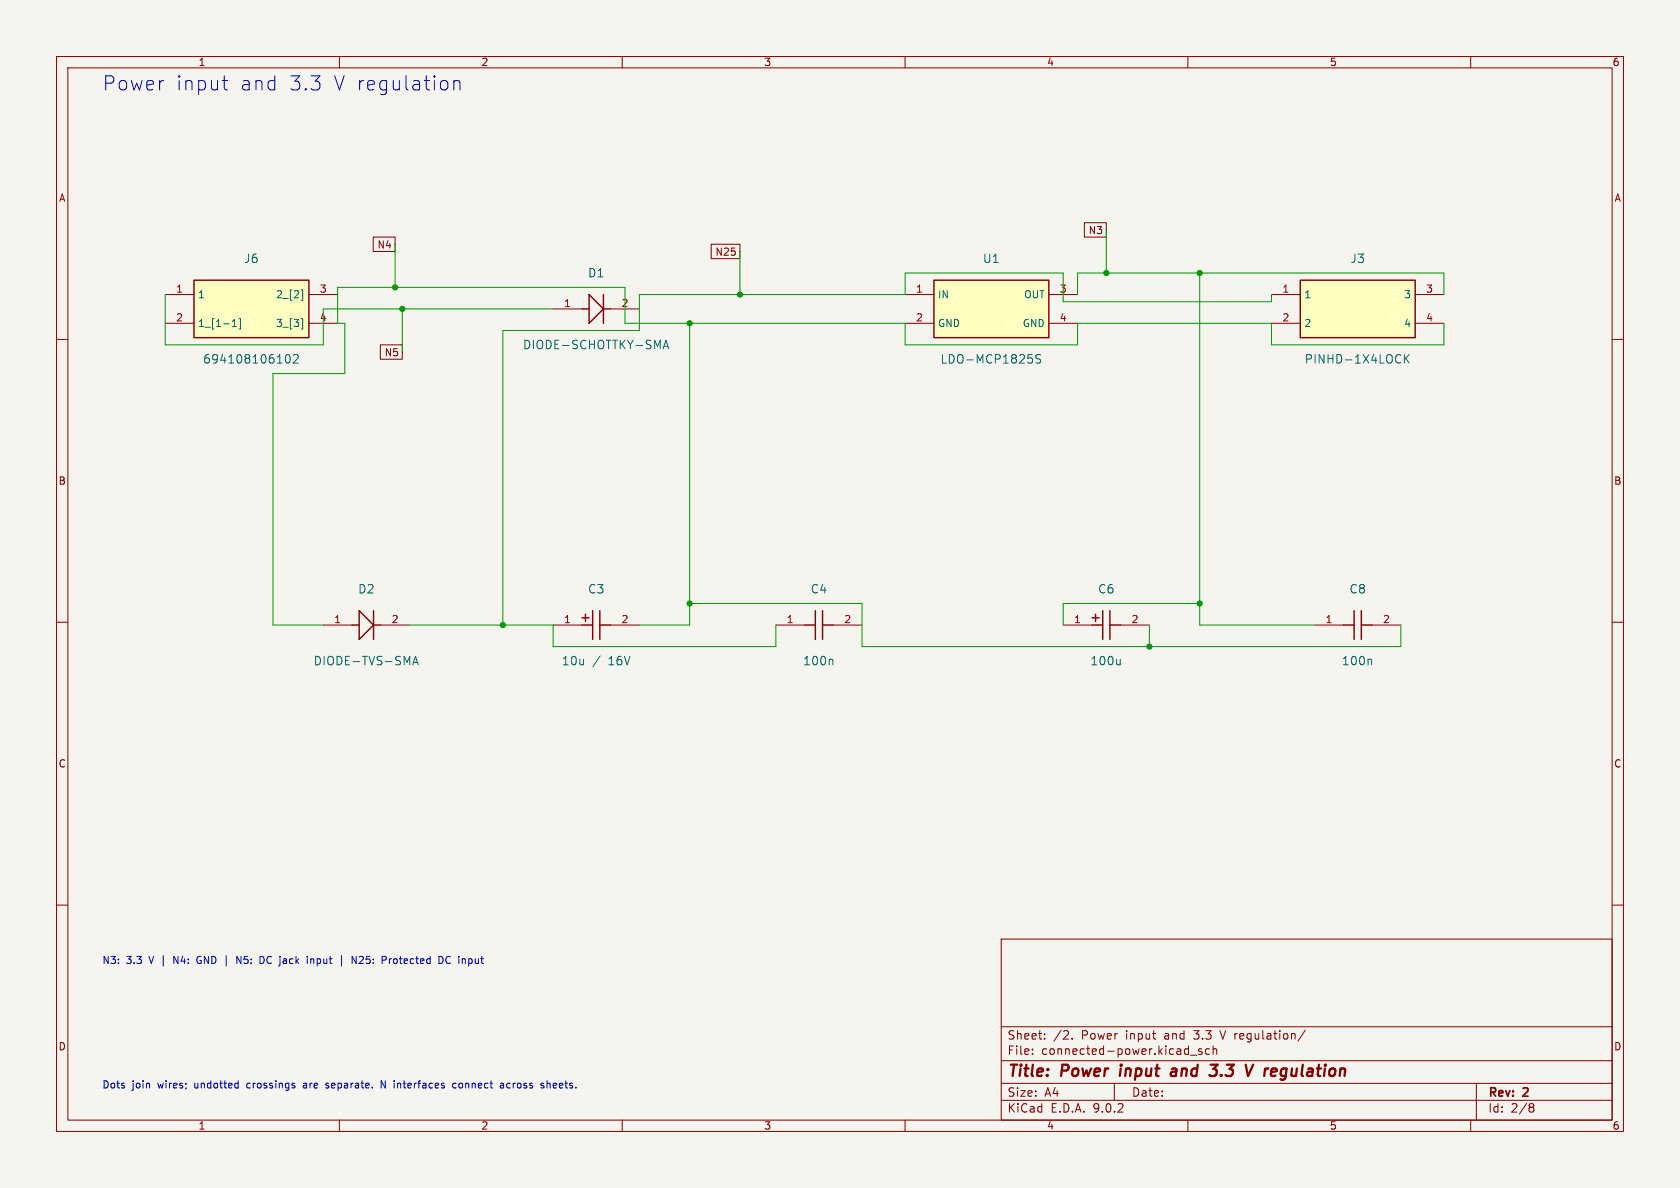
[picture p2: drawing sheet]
(kicad_sch
 (version 20250114)
 (generator "eeschema")
 (generator_version "9.0")
 (paper "A4")
 (title_block
  (title "Power input and 3.3 V regulation")
  (rev "2"))
 (lib_symbols
  (symbol "Sequential:J6"
   (pin_names
    (offset 0.635)) (exclude_from_sim no) (in_bom yes) (on_board yes)
   (property "Reference" "J6" (at 0 8.89 0) (effects (font (size 1 1))))
   (property "Value" "694108106102" (at 0 -8.89 0) (effects (font (size 1 1))))
   (property "Footprint" "Sequential:J6" (at 0 0 0) (effects (font (size 1 1)) (hide yes)))
   (property "Datasheet" "" (at 0 0 0) (effects (font (size 1 1)) (hide yes)))
   (symbol "J6_0_1"
    (rectangle (start -10.16 5.08) (end 10.16 -5.08) (stroke (width 0.254) (type default)) (fill (type background))))
   (symbol "J6_1_1"
    (pin passive line (at -15.24 2.54 0) (length 5.08) (name "1" (effects (font (size 1.27 1.27)))) (number "1" (effects (font (size 1.27 1.27)))))
    (pin passive line (at -15.24 -2.54 0) (length 5.08) (name "1 [1-1]" (effects (font (size 1.27 1.27)))) (number "2" (effects (font (size 1.27 1.27)))))
    (pin passive line (at 15.24 2.54 180) (length 5.08) (name "2 [2]" (effects (font (size 1.27 1.27)))) (number "3" (effects (font (size 1.27 1.27)))))
    (pin passive line (at 15.24 -2.54 180) (length 5.08) (name "3 [3]" (effects (font (size 1.27 1.27)))) (number "4" (effects (font (size 1.27 1.27)))))))
  (symbol "Sequential:D1"
   (pin_names
    (offset 0.635)) (exclude_from_sim no) (in_bom yes) (on_board yes)
   (property "Reference" "D1" (at 0 6.35 0) (effects (font (size 1 1))))
   (property "Value" "DIODE-SCHOTTKY-SMA" (at 0 -6.35 0) (effects (font (size 1 1))))
   (property "Footprint" "Sequential:D1" (at 0 0 0) (effects (font (size 1 1)) (hide yes)))
   (property "Datasheet" "" (at 0 0 0) (effects (font (size 1 1)) (hide yes)))
   (symbol "D1_0_1"
    (polyline (pts (xy -2.54 0) (xy -1.27 0)) (stroke (width 0.254) (type default)) (fill (type none)))
    (polyline (pts (xy 1.27 0) (xy 2.54 0)) (stroke (width 0.254) (type default)) (fill (type none)))
    (polyline (pts (xy -1.27 -2.54) (xy -1.27 2.54)) (stroke (width 0.254) (type default)) (fill (type none)))
    (polyline (pts (xy -1.27 2.54) (xy 1.27 0)) (stroke (width 0.254) (type default)) (fill (type none)))
    (polyline (pts (xy 1.27 0) (xy -1.27 -2.54)) (stroke (width 0.254) (type default)) (fill (type none)))
    (polyline (pts (xy 1.27 -2.54) (xy 1.27 2.54)) (stroke (width 0.254) (type default)) (fill (type none))))
   (symbol "D1_1_1"
    (pin passive line (at -7.62 0.0 0) (length 5.08) (name "~" (effects (font (size 1.27 1.27)))) (number "1" (effects (font (size 1.27 1.27)))))
    (pin passive line (at 7.62 0.0 180) (length 5.08) (name "~" (effects (font (size 1.27 1.27)))) (number "2" (effects (font (size 1.27 1.27)))))))
  (symbol "Sequential:U1"
   (pin_names
    (offset 0.635)) (exclude_from_sim no) (in_bom yes) (on_board yes)
   (property "Reference" "U1" (at 0 8.89 0) (effects (font (size 1 1))))
   (property "Value" "LDO-MCP1825S" (at 0 -8.89 0) (effects (font (size 1 1))))
   (property "Footprint" "Sequential:U1" (at 0 0 0) (effects (font (size 1 1)) (hide yes)))
   (property "Datasheet" "" (at 0 0 0) (effects (font (size 1 1)) (hide yes)))
   (symbol "U1_0_1"
    (rectangle (start -10.16 5.08) (end 10.16 -5.08) (stroke (width 0.254) (type default)) (fill (type background))))
   (symbol "U1_1_1"
    (pin input line (at -15.24 2.54 0) (length 5.08) (name "IN" (effects (font (size 1.27 1.27)))) (number "1" (effects (font (size 1.27 1.27)))))
    (pin power_in line (at -15.24 -2.54 0) (length 5.08) (name "GND" (effects (font (size 1.27 1.27)))) (number "2" (effects (font (size 1.27 1.27)))))
    (pin passive line (at 15.24 2.54 180) (length 5.08) (name "OUT" (effects (font (size 1.27 1.27)))) (number "3" (effects (font (size 1.27 1.27)))))
    (pin power_in line (at 15.24 -2.54 180) (length 5.08) (name "GND" (effects (font (size 1.27 1.27)))) (number "4" (effects (font (size 1.27 1.27)))))))
  (symbol "Sequential:J3"
   (pin_names
    (offset 0.635)) (exclude_from_sim no) (in_bom yes) (on_board yes)
   (property "Reference" "J3" (at 0 8.89 0) (effects (font (size 1 1))))
   (property "Value" "PINHD-1X4LOCK" (at 0 -8.89 0) (effects (font (size 1 1))))
   (property "Footprint" "Sequential:J3" (at 0 0 0) (effects (font (size 1 1)) (hide yes)))
   (property "Datasheet" "" (at 0 0 0) (effects (font (size 1 1)) (hide yes)))
   (symbol "J3_0_1"
    (rectangle (start -10.16 5.08) (end 10.16 -5.08) (stroke (width 0.254) (type default)) (fill (type background))))
   (symbol "J3_1_1"
    (pin passive line (at -15.24 2.54 0) (length 5.08) (name "1" (effects (font (size 1.27 1.27)))) (number "1" (effects (font (size 1.27 1.27)))))
    (pin passive line (at -15.24 -2.54 0) (length 5.08) (name "2" (effects (font (size 1.27 1.27)))) (number "2" (effects (font (size 1.27 1.27)))))
    (pin passive line (at 15.24 2.54 180) (length 5.08) (name "3" (effects (font (size 1.27 1.27)))) (number "3" (effects (font (size 1.27 1.27)))))
    (pin passive line (at 15.24 -2.54 180) (length 5.08) (name "4" (effects (font (size 1.27 1.27)))) (number "4" (effects (font (size 1.27 1.27)))))))
  (symbol "Sequential:D2"
   (pin_names
    (offset 0.635)) (exclude_from_sim no) (in_bom yes) (on_board yes)
   (property "Reference" "D2" (at 0 6.35 0) (effects (font (size 1 1))))
   (property "Value" "DIODE-TVS-SMA" (at 0 -6.35 0) (effects (font (size 1 1))))
   (property "Footprint" "Sequential:D2" (at 0 0 0) (effects (font (size 1 1)) (hide yes)))
   (property "Datasheet" "" (at 0 0 0) (effects (font (size 1 1)) (hide yes)))
   (symbol "D2_0_1"
    (polyline (pts (xy -2.54 0) (xy -1.27 0)) (stroke (width 0.254) (type default)) (fill (type none)))
    (polyline (pts (xy 1.27 0) (xy 2.54 0)) (stroke (width 0.254) (type default)) (fill (type none)))
    (polyline (pts (xy -1.27 -2.54) (xy -1.27 2.54)) (stroke (width 0.254) (type default)) (fill (type none)))
    (polyline (pts (xy -1.27 2.54) (xy 1.27 0)) (stroke (width 0.254) (type default)) (fill (type none)))
    (polyline (pts (xy 1.27 0) (xy -1.27 -2.54)) (stroke (width 0.254) (type default)) (fill (type none)))
    (polyline (pts (xy 1.27 -2.54) (xy 1.27 2.54)) (stroke (width 0.254) (type default)) (fill (type none))))
   (symbol "D2_1_1"
    (pin passive line (at -7.62 0.0 0) (length 5.08) (name "~" (effects (font (size 1.27 1.27)))) (number "1" (effects (font (size 1.27 1.27)))))
    (pin passive line (at 7.62 0.0 180) (length 5.08) (name "~" (effects (font (size 1.27 1.27)))) (number "2" (effects (font (size 1.27 1.27)))))))
  (symbol "Sequential:C3"
   (pin_names
    (offset 0.635)) (exclude_from_sim no) (in_bom yes) (on_board yes)
   (property "Reference" "C3" (at 0 6.35 0) (effects (font (size 1 1))))
   (property "Value" "10u / 16V" (at 0 -6.35 0) (effects (font (size 1 1))))
   (property "Footprint" "Sequential:C3" (at 0 0 0) (effects (font (size 1 1)) (hide yes)))
   (property "Datasheet" "" (at 0 0 0) (effects (font (size 1 1)) (hide yes)))
   (symbol "C3_0_1"
    (polyline (pts (xy -2.54 0) (xy -0.635 0)) (stroke (width 0.254) (type default)) (fill (type none)))
    (polyline (pts (xy 0.635 0) (xy 2.54 0)) (stroke (width 0.254) (type default)) (fill (type none)))
    (polyline (pts (xy -0.635 -2.54) (xy -0.635 2.54)) (stroke (width 0.254) (type default)) (fill (type none)))
    (polyline (pts (xy 0.635 -2.54) (xy 0.635 2.54)) (stroke (width 0.254) (type default)) (fill (type none)))
    (polyline (pts (xy -2.54 1.27) (xy -1.27 1.27)) (stroke (width 0.254) (type default)) (fill (type none)))
    (polyline (pts (xy -1.905 0.635) (xy -1.905 1.905)) (stroke (width 0.254) (type default)) (fill (type none))))
   (symbol "C3_1_1"
    (pin passive line (at -7.62 0.0 0) (length 5.08) (name "~" (effects (font (size 1.27 1.27)))) (number "1" (effects (font (size 1.27 1.27)))))
    (pin passive line (at 7.62 0.0 180) (length 5.08) (name "~" (effects (font (size 1.27 1.27)))) (number "2" (effects (font (size 1.27 1.27)))))))
  (symbol "Sequential:C4"
   (pin_names
    (offset 0.635)) (exclude_from_sim no) (in_bom yes) (on_board yes)
   (property "Reference" "C4" (at 0 6.35 0) (effects (font (size 1 1))))
   (property "Value" "100n" (at 0 -6.35 0) (effects (font (size 1 1))))
   (property "Footprint" "Sequential:C4" (at 0 0 0) (effects (font (size 1 1)) (hide yes)))
   (property "Datasheet" "" (at 0 0 0) (effects (font (size 1 1)) (hide yes)))
   (symbol "C4_0_1"
    (polyline (pts (xy -2.54 0) (xy -0.635 0)) (stroke (width 0.254) (type default)) (fill (type none)))
    (polyline (pts (xy 0.635 0) (xy 2.54 0)) (stroke (width 0.254) (type default)) (fill (type none)))
    (polyline (pts (xy -0.635 -2.54) (xy -0.635 2.54)) (stroke (width 0.254) (type default)) (fill (type none)))
    (polyline (pts (xy 0.635 -2.54) (xy 0.635 2.54)) (stroke (width 0.254) (type default)) (fill (type none))))
   (symbol "C4_1_1"
    (pin passive line (at -7.62 0.0 0) (length 5.08) (name "~" (effects (font (size 1.27 1.27)))) (number "1" (effects (font (size 1.27 1.27)))))
    (pin passive line (at 7.62 0.0 180) (length 5.08) (name "~" (effects (font (size 1.27 1.27)))) (number "2" (effects (font (size 1.27 1.27)))))))
  (symbol "Sequential:C6"
   (pin_names
    (offset 0.635)) (exclude_from_sim no) (in_bom yes) (on_board yes)
   (property "Reference" "C6" (at 0 6.35 0) (effects (font (size 1 1))))
   (property "Value" "100u" (at 0 -6.35 0) (effects (font (size 1 1))))
   (property "Footprint" "Sequential:C6" (at 0 0 0) (effects (font (size 1 1)) (hide yes)))
   (property "Datasheet" "" (at 0 0 0) (effects (font (size 1 1)) (hide yes)))
   (symbol "C6_0_1"
    (polyline (pts (xy -2.54 0) (xy -0.635 0)) (stroke (width 0.254) (type default)) (fill (type none)))
    (polyline (pts (xy 0.635 0) (xy 2.54 0)) (stroke (width 0.254) (type default)) (fill (type none)))
    (polyline (pts (xy -0.635 -2.54) (xy -0.635 2.54)) (stroke (width 0.254) (type default)) (fill (type none)))
    (polyline (pts (xy 0.635 -2.54) (xy 0.635 2.54)) (stroke (width 0.254) (type default)) (fill (type none)))
    (polyline (pts (xy -2.54 1.27) (xy -1.27 1.27)) (stroke (width 0.254) (type default)) (fill (type none)))
    (polyline (pts (xy -1.905 0.635) (xy -1.905 1.905)) (stroke (width 0.254) (type default)) (fill (type none))))
   (symbol "C6_1_1"
    (pin passive line (at -7.62 0.0 0) (length 5.08) (name "~" (effects (font (size 1.27 1.27)))) (number "1" (effects (font (size 1.27 1.27)))))
    (pin passive line (at 7.62 0.0 180) (length 5.08) (name "~" (effects (font (size 1.27 1.27)))) (number "2" (effects (font (size 1.27 1.27)))))))
  (symbol "Sequential:C8"
   (pin_names
    (offset 0.635)) (exclude_from_sim no) (in_bom yes) (on_board yes)
   (property "Reference" "C8" (at 0 6.35 0) (effects (font (size 1 1))))
   (property "Value" "100n" (at 0 -6.35 0) (effects (font (size 1 1))))
   (property "Footprint" "Sequential:C8" (at 0 0 0) (effects (font (size 1 1)) (hide yes)))
   (property "Datasheet" "" (at 0 0 0) (effects (font (size 1 1)) (hide yes)))
   (symbol "C8_0_1"
    (polyline (pts (xy -2.54 0) (xy -0.635 0)) (stroke (width 0.254) (type default)) (fill (type none)))
    (polyline (pts (xy 0.635 0) (xy 2.54 0)) (stroke (width 0.254) (type default)) (fill (type none)))
    (polyline (pts (xy -0.635 -2.54) (xy -0.635 2.54)) (stroke (width 0.254) (type default)) (fill (type none)))
    (polyline (pts (xy 0.635 -2.54) (xy 0.635 2.54)) (stroke (width 0.254) (type default)) (fill (type none))))
   (symbol "C8_1_1"
    (pin passive line (at -7.62 0.0 0) (length 5.08) (name "~" (effects (font (size 1.27 1.27)))) (number "1" (effects (font (size 1.27 1.27)))))
    (pin passive line (at 7.62 0.0 180) (length 5.08) (name "~" (effects (font (size 1.27 1.27)))) (number "2" (effects (font (size 1.27 1.27))))))))
 (symbol
  (lib_id "Sequential:J6") (at 44.45 54.61 0) (unit 1) (exclude_from_sim no) (in_bom yes) (on_board yes) (dnp no)
  (property "Reference" "J6" (at 44.45 45.72 0) (effects (font (size 1.5 1.5))))
  (property "Value" "694108106102" (at 44.45 63.5 0) (effects (font (size 1.5 1.5))))
  (property "Footprint" "Sequential:J6" (at 44.45 54.61 0) (effects (font (size 1 1)) (hide yes)))
  (property "Datasheet" "" (at 44.45 54.61 0) (effects (font (size 1 1)) (hide yes)))
  (property "CLASS" "CONNECTOR\\JUMPER" (at 44.45 54.61 0) (effects (font (size 1 1)) (hide yes)))
  (property "DATASHEET" "https://www.cuidevices.com/product/resource/pj-002bh-smt-tr.pdf" (at 44.45 54.61 0) (effects (font (size 1 1)) (hide yes)))
  (property "DESCRIPTION" "CONN PWR JACK 2.5X5.5MM SOLDER" (at 44.45 54.61 0) (effects (font (size 1 1)) (hide yes)))
  (property "LINK" "https://www.digikey.com/product-detail/en/cui-devices/PJ-002BH-SMT-TR/CP-002BHPJCT-ND/669694" (at 44.45 54.61 0) (effects (font (size 1 1)) (hide yes)))
  (property "MANUFACTURER" "CUI Devices" (at 44.45 54.61 0) (effects (font (size 1 1)) (hide yes)))
  (property "MANUFACTURERPARTNUMBER" "PJ-002BH-SMT-TR" (at 44.45 54.61 0) (effects (font (size 1 1)) (hide yes)))
  (property "POPULATED" "TRUE" (at 44.45 54.61 0) (effects (font (size 1 1)) (hide yes)))
  (property "ROHSCERTIFICATE" "RoHS Compliant" (at 44.45 54.61 0) (effects (font (size 1 1)) (hide yes)))
  (property "SOURCE" "DIGIKEY" (at 44.45 54.61 0) (effects (font (size 1 1)) (hide yes)))
  (property "SOURCEPARTNUMBER" "CP-002BHPJCT-ND" (at 44.45 54.61 0) (effects (font (size 1 1)) (hide yes)))
  (property "Original Footprint" "sfp-experimenter:694108106102" (at 44.45 54.61 0) (effects (font (size 1 1)) (hide yes))))
 (symbol
  (lib_id "Sequential:D1") (at 105.41 54.61 0) (unit 1) (exclude_from_sim no) (in_bom yes) (on_board yes) (dnp no)
  (property "Reference" "D1" (at 105.41 48.26 0) (effects (font (size 1.5 1.5))))
  (property "Value" "DIODE-SCHOTTKY-SMA" (at 105.41 60.96 0) (effects (font (size 1.5 1.5))))
  (property "Footprint" "Sequential:D1" (at 105.41 54.61 0) (effects (font (size 1 1)) (hide yes)))
  (property "Datasheet" "" (at 105.41 54.61 0) (effects (font (size 1 1)) (hide yes)))
  (property "CLASS" "DIODE" (at 105.41 54.61 0) (effects (font (size 1 1)) (hide yes)))
  (property "DATASHEET" "https://www.st.com/content/ccc/resource/technical/document/datasheet/b7/ac/e1/7d/2a/e9/4b/e8/CD00003166.pdf/files/CD00003166.pdf/jcr:content/translations/en.CD00003166.pdf" (at 105.41 54.61 0) (effects (font (size 1 1)) (hide yes)))
  (property "DESCRIPTION" "DIODE SCHOTTKY 60V 2A SMA" (at 105.41 54.61 0) (effects (font (size 1 1)) (hide yes)))
  (property "LINK" "https://www.digikey.com/en/products/detail/stmicroelectronics/STPS2L60A/603486" (at 105.41 54.61 0) (effects (font (size 1 1)) (hide yes)))
  (property "MANUFACTURER" "STMicroelectronics" (at 105.41 54.61 0) (effects (font (size 1 1)) (hide yes)))
  (property "MANUFACTURERPARTNUMBER" "STPS2L60A" (at 105.41 54.61 0) (effects (font (size 1 1)) (hide yes)))
  (property "POPULATED" "TRUE" (at 105.41 54.61 0) (effects (font (size 1 1)) (hide yes)))
  (property "ROHSCERTIFICATE" "ROHS3 Compliant" (at 105.41 54.61 0) (effects (font (size 1 1)) (hide yes)))
  (property "SOURCE" "DIGIKEY" (at 105.41 54.61 0) (effects (font (size 1 1)) (hide yes)))
  (property "SOURCEPARTNUMBER" "497-2461-1-ND" (at 105.41 54.61 0) (effects (font (size 1 1)) (hide yes)))
  (property "Original Footprint" "sfp-experimenter:SMADIODE" (at 105.41 54.61 0) (effects (font (size 1 1)) (hide yes))))
 (symbol
  (lib_id "Sequential:U1") (at 175.26 54.61 0) (unit 1) (exclude_from_sim no) (in_bom yes) (on_board yes) (dnp no)
  (property "Reference" "U1" (at 175.26 45.72 0) (effects (font (size 1.5 1.5))))
  (property "Value" "LDO-MCP1825S" (at 175.26 63.5 0) (effects (font (size 1.5 1.5))))
  (property "Footprint" "Sequential:U1" (at 175.26 54.61 0) (effects (font (size 1 1)) (hide yes)))
  (property "Datasheet" "" (at 175.26 54.61 0) (effects (font (size 1 1)) (hide yes)))
  (property "CLASS" "IC" (at 175.26 54.61 0) (effects (font (size 1 1)) (hide yes)))
  (property "DATASHEET" "https://ww1.microchip.com/downloads/en/DeviceDoc/22056b.pdf" (at 175.26 54.61 0) (effects (font (size 1 1)) (hide yes)))
  (property "DESCRIPTION" "IC REG LIN 3.3V 500MA SOT223-3" (at 175.26 54.61 0) (effects (font (size 1 1)) (hide yes)))
  (property "LINK" "https://www.digikey.com/en/products/detail/microchip-technology/MCP1825ST-3302E-DB/1635518" (at 175.26 54.61 0) (effects (font (size 1 1)) (hide yes)))
  (property "MANUFACTURER" "Microchip Technology" (at 175.26 54.61 0) (effects (font (size 1 1)) (hide yes)))
  (property "MANUFACTURERPARTNUMBER" "MCP1825ST-3302E/DB" (at 175.26 54.61 0) (effects (font (size 1 1)) (hide yes)))
  (property "POPULATED" "TRUE" (at 175.26 54.61 0) (effects (font (size 1 1)) (hide yes)))
  (property "ROHSCERTIFICATE" "ROHS3 Compliant" (at 175.26 54.61 0) (effects (font (size 1 1)) (hide yes)))
  (property "SOURCE" "DIGIKEY" (at 175.26 54.61 0) (effects (font (size 1 1)) (hide yes)))
  (property "SOURCEPARTNUMBER" "MCP1825ST-3302E/DBCT-ND" (at 175.26 54.61 0) (effects (font (size 1 1)) (hide yes)))
  (property "Original Footprint" "sfp-experimenter:SOT223" (at 175.26 54.61 0) (effects (font (size 1 1)) (hide yes))))
 (symbol
  (lib_id "Sequential:J3") (at 240.03 54.61 0) (unit 1) (exclude_from_sim no) (in_bom yes) (on_board yes) (dnp no)
  (property "Reference" "J3" (at 240.03 45.72 0) (effects (font (size 1.5 1.5))))
  (property "Value" "PINHD-1X4LOCK" (at 240.03 63.5 0) (effects (font (size 1.5 1.5))))
  (property "Footprint" "Sequential:J3" (at 240.03 54.61 0) (effects (font (size 1 1)) (hide yes)))
  (property "Datasheet" "" (at 240.03 54.61 0) (effects (font (size 1 1)) (hide yes)))
  (property "CLASS" "CONNECTOR" (at 240.03 54.61 0) (effects (font (size 1 1)) (hide yes)))
  (property "DESCRIPTION" "NO DESCRIPTION" (at 240.03 54.61 0) (effects (font (size 1 1)) (hide yes)))
  (property "LINK" "UNKNOWN LINK" (at 240.03 54.61 0) (effects (font (size 1 1)) (hide yes)))
  (property "MANUFACTURER" "UNKNOWN MANUFACTURER" (at 240.03 54.61 0) (effects (font (size 1 1)) (hide yes)))
  (property "MANUFACTURERPARTNUMBER" "UNKNOWN MANUFACTURER PART NUMBER" (at 240.03 54.61 0) (effects (font (size 1 1)) (hide yes)))
  (property "POPULATED" "TRUE" (at 240.03 54.61 0) (effects (font (size 1 1)) (hide yes)))
  (property "ROHSCERTIFICATE" "UNKNOWN ROHS CERTIFICATE" (at 240.03 54.61 0) (effects (font (size 1 1)) (hide yes)))
  (property "SOURCE" "UNKNOWN SOURCE" (at 240.03 54.61 0) (effects (font (size 1 1)) (hide yes)))
  (property "SOURCEPARTNUMBER" "UNKNOWN SOURCE PART NUMBER" (at 240.03 54.61 0) (effects (font (size 1 1)) (hide yes)))
  (property "Original Footprint" "sfp-experimenter:1X04_LOCK" (at 240.03 54.61 0) (effects (font (size 1 1)) (hide yes))))
 (symbol
  (lib_id "Sequential:D2") (at 64.77 110.49 0) (unit 1) (exclude_from_sim no) (in_bom yes) (on_board yes) (dnp no)
  (property "Reference" "D2" (at 64.77 104.14 0) (effects (font (size 1.5 1.5))))
  (property "Value" "DIODE-TVS-SMA" (at 64.77 116.84 0) (effects (font (size 1.5 1.5))))
  (property "Footprint" "Sequential:D2" (at 64.77 110.49 0) (effects (font (size 1 1)) (hide yes)))
  (property "Datasheet" "" (at 64.77 110.49 0) (effects (font (size 1 1)) (hide yes)))
  (property "CLASS" "DIODE" (at 64.77 110.49 0) (effects (font (size 1 1)) (hide yes)))
  (property "DATASHEET" "https://www.bourns.com/docs/Product-Datasheets/SMAJ.pdf" (at 64.77 110.49 0) (effects (font (size 1 1)) (hide yes)))
  (property "DESCRIPTION" "TVS DIODE 5VWM 9.2VC SMA" (at 64.77 110.49 0) (effects (font (size 1 1)) (hide yes)))
  (property "LINK" "https://www.digikey.com/en/products/detail/bourns-inc/SMAJ5-0A/2254236" (at 64.77 110.49 0) (effects (font (size 1 1)) (hide yes)))
  (property "MANUFACTURER" "Bourns Inc." (at 64.77 110.49 0) (effects (font (size 1 1)) (hide yes)))
  (property "MANUFACTURERPARTNUMBER" "SMAJ5.0A" (at 64.77 110.49 0) (effects (font (size 1 1)) (hide yes)))
  (property "POPULATED" "TRUE" (at 64.77 110.49 0) (effects (font (size 1 1)) (hide yes)))
  (property "ROHSCERTIFICATE" "ROHS3 Compliant" (at 64.77 110.49 0) (effects (font (size 1 1)) (hide yes)))
  (property "SOURCE" "DIGIKEY" (at 64.77 110.49 0) (effects (font (size 1 1)) (hide yes)))
  (property "SOURCEPARTNUMBER" "SMAJ5.0ABCT-ND" (at 64.77 110.49 0) (effects (font (size 1 1)) (hide yes)))
  (property "Original Footprint" "sfp-experimenter:SMADIODE" (at 64.77 110.49 0) (effects (font (size 1 1)) (hide yes))))
 (symbol
  (lib_id "Sequential:C3") (at 105.41 110.49 0) (unit 1) (exclude_from_sim no) (in_bom yes) (on_board yes) (dnp no)
  (property "Reference" "C3" (at 105.41 104.14 0) (effects (font (size 1.5 1.5))))
  (property "Value" "10u / 16V" (at 105.41 116.84 0) (effects (font (size 1.5 1.5))))
  (property "Footprint" "Sequential:C3" (at 105.41 110.49 0) (effects (font (size 1 1)) (hide yes)))
  (property "Datasheet" "" (at 105.41 110.49 0) (effects (font (size 1 1)) (hide yes)))
  (property "CLASS" "CAPACITOR" (at 105.41 110.49 0) (effects (font (size 1 1)) (hide yes)))
  (property "DATASHEET" "https://www.samsungsem.com/kr/support/product-search/mlcc/CL31A106KOHNNNE.jsp" (at 105.41 110.49 0) (effects (font (size 1 1)) (hide yes)))
  (property "DESCRIPTION" "CAP CER 10UF 16V X5R 1206" (at 105.41 110.49 0) (effects (font (size 1 1)) (hide yes)))
  (property "LINK" "https://www.digikey.com/en/products/detail/samsung-electro-mechanics/CL31A106KOHNNNE/3886795" (at 105.41 110.49 0) (effects (font (size 1 1)) (hide yes)))
  (property "MANUFACTURER" "Samsung Electro-Mechanics" (at 105.41 110.49 0) (effects (font (size 1 1)) (hide yes)))
  (property "MANUFACTURERPARTNUMBER" "CL31A106KOHNNNE" (at 105.41 110.49 0) (effects (font (size 1 1)) (hide yes)))
  (property "POPULATED" "TRUE" (at 105.41 110.49 0) (effects (font (size 1 1)) (hide yes)))
  (property "ROHSCERTIFICATE" "ROHS3 Compliant" (at 105.41 110.49 0) (effects (font (size 1 1)) (hide yes)))
  (property "SOURCE" "DIGIKEY" (at 105.41 110.49 0) (effects (font (size 1 1)) (hide yes)))
  (property "SOURCEPARTNUMBER" "1276-1137-1-ND" (at 105.41 110.49 0) (effects (font (size 1 1)) (hide yes)))
  (property "Original Footprint" "sfp-experimenter:CPOL1206" (at 105.41 110.49 0) (effects (font (size 1 1)) (hide yes))))
 (symbol
  (lib_id "Sequential:C4") (at 144.78 110.49 0) (unit 1) (exclude_from_sim no) (in_bom yes) (on_board yes) (dnp no)
  (property "Reference" "C4" (at 144.78 104.14 0) (effects (font (size 1.5 1.5))))
  (property "Value" "100n" (at 144.78 116.84 0) (effects (font (size 1.5 1.5))))
  (property "Footprint" "Sequential:C4" (at 144.78 110.49 0) (effects (font (size 1 1)) (hide yes)))
  (property "Datasheet" "" (at 144.78 110.49 0) (effects (font (size 1 1)) (hide yes)))
  (property "CLASS" "CAPACITOR" (at 144.78 110.49 0) (effects (font (size 1 1)) (hide yes)))
  (property "DATASHEET" "http://www.samsungsem.com/kr/support/product-search/mlcc/CL10B104KO8NNNC.jsp" (at 144.78 110.49 0) (effects (font (size 1 1)) (hide yes)))
  (property "DESCRIPTION" "CAP CER 0.1UF 16V X7R 0603" (at 144.78 110.49 0) (effects (font (size 1 1)) (hide yes)))
  (property "LINK" "https://www.digikey.com/product-detail/en/samsung-electro-mechanics/CL10B104KO8NNNC/1276-1005-1-ND/3889091" (at 144.78 110.49 0) (effects (font (size 1 1)) (hide yes)))
  (property "MANUFACTURER" "Samsung Electro-Mechanics" (at 144.78 110.49 0) (effects (font (size 1 1)) (hide yes)))
  (property "MANUFACTURERPARTNUMBER" "CL10B104KO8NNNC" (at 144.78 110.49 0) (effects (font (size 1 1)) (hide yes)))
  (property "POPULATED" "TRUE" (at 144.78 110.49 0) (effects (font (size 1 1)) (hide yes)))
  (property "ROHSCERTIFICATE" "ROHS3 Compliant" (at 144.78 110.49 0) (effects (font (size 1 1)) (hide yes)))
  (property "SOURCE" "DIGIKEY" (at 144.78 110.49 0) (effects (font (size 1 1)) (hide yes)))
  (property "SOURCEPARTNUMBER" "1276-1005-1-ND" (at 144.78 110.49 0) (effects (font (size 1 1)) (hide yes)))
  (property "Original Footprint" "sfp-experimenter:_0603" (at 144.78 110.49 0) (effects (font (size 1 1)) (hide yes))))
 (symbol
  (lib_id "Sequential:C6") (at 195.58 110.49 0) (unit 1) (exclude_from_sim no) (in_bom yes) (on_board yes) (dnp no)
  (property "Reference" "C6" (at 195.58 104.14 0) (effects (font (size 1.5 1.5))))
  (property "Value" "100u" (at 195.58 116.84 0) (effects (font (size 1.5 1.5))))
  (property "Footprint" "Sequential:C6" (at 195.58 110.49 0) (effects (font (size 1 1)) (hide yes)))
  (property "Datasheet" "" (at 195.58 110.49 0) (effects (font (size 1 1)) (hide yes)))
  (property "CLASS" "CAPACITOR" (at 195.58 110.49 0) (effects (font (size 1 1)) (hide yes)))
  (property "DATASHEET" "https://content.kemet.com/datasheets/KEM_T2076_T52X-530.pdf" (at 195.58 110.49 0) (effects (font (size 1 1)) (hide yes)))
  (property "DESCRIPTION" "CAP TANT POLY 100UF 6.3V 2312" (at 195.58 110.49 0) (effects (font (size 1 1)) (hide yes)))
  (property "LINK" "https://www.digikey.com/product-detail/en/kemet/T520C107M006ATE045/399-4658-1-ND/992091" (at 195.58 110.49 0) (effects (font (size 1 1)) (hide yes)))
  (property "MANUFACTURER" "KEMET" (at 195.58 110.49 0) (effects (font (size 1 1)) (hide yes)))
  (property "MANUFACTURERPARTNUMBER" "T520C107M006ATE045" (at 195.58 110.49 0) (effects (font (size 1 1)) (hide yes)))
  (property "POPULATED" "TRUE" (at 195.58 110.49 0) (effects (font (size 1 1)) (hide yes)))
  (property "ROHSCERTIFICATE" "ROHS3 Compliant" (at 195.58 110.49 0) (effects (font (size 1 1)) (hide yes)))
  (property "SOURCE" "DIGIKEY" (at 195.58 110.49 0) (effects (font (size 1 1)) (hide yes)))
  (property "SOURCEPARTNUMBER" "399-4658-1-ND" (at 195.58 110.49 0) (effects (font (size 1 1)) (hide yes)))
  (property "Original Footprint" "sfp-experimenter:CT6032" (at 195.58 110.49 0) (effects (font (size 1 1)) (hide yes))))
 (symbol
  (lib_id "Sequential:C8") (at 240.03 110.49 0) (unit 1) (exclude_from_sim no) (in_bom yes) (on_board yes) (dnp no)
  (property "Reference" "C8" (at 240.03 104.14 0) (effects (font (size 1.5 1.5))))
  (property "Value" "100n" (at 240.03 116.84 0) (effects (font (size 1.5 1.5))))
  (property "Footprint" "Sequential:C8" (at 240.03 110.49 0) (effects (font (size 1 1)) (hide yes)))
  (property "Datasheet" "" (at 240.03 110.49 0) (effects (font (size 1 1)) (hide yes)))
  (property "CLASS" "CAPACITOR" (at 240.03 110.49 0) (effects (font (size 1 1)) (hide yes)))
  (property "DATASHEET" "http://www.samsungsem.com/kr/support/product-search/mlcc/CL10B104KO8NNNC.jsp" (at 240.03 110.49 0) (effects (font (size 1 1)) (hide yes)))
  (property "DESCRIPTION" "CAP CER 0.1UF 16V X7R 0603" (at 240.03 110.49 0) (effects (font (size 1 1)) (hide yes)))
  (property "LINK" "https://www.digikey.com/product-detail/en/samsung-electro-mechanics/CL10B104KO8NNNC/1276-1005-1-ND/3889091" (at 240.03 110.49 0) (effects (font (size 1 1)) (hide yes)))
  (property "MANUFACTURER" "Samsung Electro-Mechanics" (at 240.03 110.49 0) (effects (font (size 1 1)) (hide yes)))
  (property "MANUFACTURERPARTNUMBER" "CL10B104KO8NNNC" (at 240.03 110.49 0) (effects (font (size 1 1)) (hide yes)))
  (property "POPULATED" "TRUE" (at 240.03 110.49 0) (effects (font (size 1 1)) (hide yes)))
  (property "ROHSCERTIFICATE" "ROHS3 Compliant" (at 240.03 110.49 0) (effects (font (size 1 1)) (hide yes)))
  (property "SOURCE" "DIGIKEY" (at 240.03 110.49 0) (effects (font (size 1 1)) (hide yes)))
  (property "SOURCEPARTNUMBER" "1276-1005-1-ND" (at 240.03 110.49 0) (effects (font (size 1 1)) (hide yes)))
  (property "Original Footprint" "sfp-experimenter:_0603" (at 240.03 110.49 0) (effects (font (size 1 1)) (hide yes))))
 (wire (pts (xy 29.21 52.07) (xy 29.21 57.15)) (stroke (width 0) (type default)))
 (wire (pts (xy 29.21 57.15) (xy 29.21 60.96)) (stroke (width 0) (type default)))
 (wire (pts (xy 29.21 60.96) (xy 57.15 60.96)) (stroke (width 0) (type default)))
 (wire (pts (xy 57.15 54.61) (xy 57.15 60.96)) (stroke (width 0) (type default)))
 (wire (pts (xy 57.15 54.61) (xy 71.12 54.61)) (stroke (width 0) (type default)))
 (wire (pts (xy 71.12 54.61) (xy 97.79 54.61)) (stroke (width 0) (type default)))
 (wire (pts (xy 71.12 54.61) (xy 71.12 62.23)) (stroke (width 0) (type default)))
 (junction (at 71.12 54.61)
  (diameter 0) (color 0 0 0 0))
 (global_label "N5"
  (shape passive) (at 71.12 62.23 0) (effects (font (size 1.27 1.27)) (justify right))
  (property "Intersheetrefs" "${INTERSHEET_REFS}" (at 71.12 62.23 0) (effects (font (size 1.27 1.27)) (hide yes))))
 (wire (pts (xy 48.26 66.04) (xy 60.96 66.04)) (stroke (width 0) (type default)))
 (wire (pts (xy 48.26 66.04) (xy 48.26 110.49)) (stroke (width 0) (type default)))
 (wire (pts (xy 48.26 110.49) (xy 57.15 110.49)) (stroke (width 0) (type default)))
 (wire (pts (xy 59.69 50.8) (xy 59.69 52.07)) (stroke (width 0) (type default)))
 (wire (pts (xy 59.69 52.07) (xy 59.69 57.15)) (stroke (width 0) (type default)))
 (wire (pts (xy 59.69 57.15) (xy 60.96 57.15)) (stroke (width 0) (type default)))
 (wire (pts (xy 60.96 57.15) (xy 60.96 66.04)) (stroke (width 0) (type default)))
 (wire (pts (xy 110.49 50.8) (xy 110.49 57.15)) (stroke (width 0) (type default)))
 (wire (pts (xy 110.49 57.15) (xy 121.92 57.15)) (stroke (width 0) (type default)))
 (wire (pts (xy 113.03 110.49) (xy 121.92 110.49)) (stroke (width 0) (type default)))
 (wire (pts (xy 121.92 57.15) (xy 121.92 106.68)) (stroke (width 0) (type default)))
 (wire (pts (xy 121.92 57.15) (xy 160.02 57.15)) (stroke (width 0) (type default)))
 (wire (pts (xy 121.92 106.68) (xy 121.92 110.49)) (stroke (width 0) (type default)))
 (wire (pts (xy 121.92 106.68) (xy 152.4 106.68)) (stroke (width 0) (type default)))
 (wire (pts (xy 152.4 106.68) (xy 152.4 110.49)) (stroke (width 0) (type default)))
 (wire (pts (xy 152.4 110.49) (xy 152.4 114.3)) (stroke (width 0) (type default)))
 (wire (pts (xy 152.4 114.3) (xy 203.2 114.3)) (stroke (width 0) (type default)))
 (wire (pts (xy 160.02 57.15) (xy 160.02 60.96)) (stroke (width 0) (type default)))
 (wire (pts (xy 160.02 60.96) (xy 190.5 60.96)) (stroke (width 0) (type default)))
 (wire (pts (xy 190.5 57.15) (xy 224.79 57.15)) (stroke (width 0) (type default)))
 (wire (pts (xy 190.5 57.15) (xy 190.5 60.96)) (stroke (width 0) (type default)))
 (wire (pts (xy 203.2 110.49) (xy 203.2 114.3)) (stroke (width 0) (type default)))
 (wire (pts (xy 203.2 114.3) (xy 247.65 114.3)) (stroke (width 0) (type default)))
 (wire (pts (xy 224.79 57.15) (xy 224.79 60.96)) (stroke (width 0) (type default)))
 (wire (pts (xy 224.79 60.96) (xy 255.27 60.96)) (stroke (width 0) (type default)))
 (wire (pts (xy 247.65 110.49) (xy 247.65 114.3)) (stroke (width 0) (type default)))
 (wire (pts (xy 255.27 57.15) (xy 255.27 60.96)) (stroke (width 0) (type default)))
 (junction (at 203.2 114.3)
  (diameter 0) (color 0 0 0 0))
 (junction (at 121.92 57.15)
  (diameter 0) (color 0 0 0 0))
 (junction (at 121.92 106.68)
  (diameter 0) (color 0 0 0 0))
 (wire (pts (xy 59.69 50.8) (xy 69.85 50.8)) (stroke (width 0) (type default)))
 (wire (pts (xy 69.85 50.8) (xy 110.49 50.8)) (stroke (width 0) (type default)))
 (wire (pts (xy 69.85 50.8) (xy 69.85 43.18)) (stroke (width 0) (type default)))
 (junction (at 69.85 50.8)
  (diameter 0) (color 0 0 0 0))
 (global_label "N4"
  (shape passive) (at 69.85 43.18 0) (effects (font (size 1.27 1.27)) (justify right))
  (property "Intersheetrefs" "${INTERSHEET_REFS}" (at 69.85 43.18 0) (effects (font (size 1.27 1.27)) (hide yes))))
 (wire (pts (xy 72.39 110.49) (xy 88.9 110.49)) (stroke (width 0) (type default)))
 (wire (pts (xy 88.9 58.42) (xy 88.9 110.49)) (stroke (width 0) (type default)))
 (wire (pts (xy 88.9 58.42) (xy 113.03 58.42)) (stroke (width 0) (type default)))
 (wire (pts (xy 88.9 110.49) (xy 97.79 110.49)) (stroke (width 0) (type default)))
 (wire (pts (xy 97.79 110.49) (xy 97.79 114.3)) (stroke (width 0) (type default)))
 (wire (pts (xy 97.79 114.3) (xy 137.16 114.3)) (stroke (width 0) (type default)))
 (wire (pts (xy 113.03 52.07) (xy 113.03 54.61)) (stroke (width 0) (type default)))
 (wire (pts (xy 113.03 54.61) (xy 113.03 58.42)) (stroke (width 0) (type default)))
 (wire (pts (xy 137.16 110.49) (xy 137.16 114.3)) (stroke (width 0) (type default)))
 (wire (pts (xy 160.02 48.26) (xy 160.02 52.07)) (stroke (width 0) (type default)))
 (wire (pts (xy 160.02 48.26) (xy 187.96 48.26)) (stroke (width 0) (type default)))
 (wire (pts (xy 187.96 48.26) (xy 187.96 53.34)) (stroke (width 0) (type default)))
 (wire (pts (xy 187.96 53.34) (xy 224.79 53.34)) (stroke (width 0) (type default)))
 (wire (pts (xy 224.79 52.07) (xy 224.79 53.34)) (stroke (width 0) (type default)))
 (junction (at 88.9 110.49)
  (diameter 0) (color 0 0 0 0))
 (wire (pts (xy 113.03 52.07) (xy 130.81 52.07)) (stroke (width 0) (type default)))
 (wire (pts (xy 130.81 52.07) (xy 160.02 52.07)) (stroke (width 0) (type default)))
 (wire (pts (xy 130.81 52.07) (xy 130.81 44.45)) (stroke (width 0) (type default)))
 (junction (at 130.81 52.07)
  (diameter 0) (color 0 0 0 0))
 (global_label "N25"
  (shape passive) (at 130.81 44.45 0) (effects (font (size 1.27 1.27)) (justify right))
  (property "Intersheetrefs" "${INTERSHEET_REFS}" (at 130.81 44.45 0) (effects (font (size 1.27 1.27)) (hide yes))))
 (wire (pts (xy 187.96 106.68) (xy 187.96 110.49)) (stroke (width 0) (type default)))
 (wire (pts (xy 187.96 106.68) (xy 212.09 106.68)) (stroke (width 0) (type default)))
 (wire (pts (xy 190.5 48.26) (xy 190.5 52.07)) (stroke (width 0) (type default)))
 (wire (pts (xy 212.09 48.26) (xy 212.09 106.68)) (stroke (width 0) (type default)))
 (wire (pts (xy 212.09 48.26) (xy 255.27 48.26)) (stroke (width 0) (type default)))
 (wire (pts (xy 212.09 106.68) (xy 212.09 110.49)) (stroke (width 0) (type default)))
 (wire (pts (xy 212.09 110.49) (xy 232.41 110.49)) (stroke (width 0) (type default)))
 (wire (pts (xy 255.27 48.26) (xy 255.27 52.07)) (stroke (width 0) (type default)))
 (junction (at 212.09 48.26)
  (diameter 0) (color 0 0 0 0))
 (junction (at 212.09 106.68)
  (diameter 0) (color 0 0 0 0))
 (wire (pts (xy 190.5 48.26) (xy 195.58 48.26)) (stroke (width 0) (type default)))
 (wire (pts (xy 195.58 48.26) (xy 212.09 48.26)) (stroke (width 0) (type default)))
 (wire (pts (xy 195.58 48.26) (xy 195.58 40.64)) (stroke (width 0) (type default)))
 (junction (at 195.58 48.26)
  (diameter 0) (color 0 0 0 0))
 (global_label "N3"
  (shape passive) (at 195.58 40.64 0) (effects (font (size 1.27 1.27)) (justify right))
  (property "Intersheetrefs" "${INTERSHEET_REFS}" (at 195.58 40.64 0) (effects (font (size 1.27 1.27)) (hide yes))))
 (text "Power input and 3.3 V regulation" (at 18 15 0) (effects (font (size 2.5 2.5)) (justify left)))
 (text "N3: 3.3 V | N4: GND | N5: DC jack input | N25: Protected DC input" (at 18 170 0) (effects (font (size 1.27 1.27)) (justify left)))
 (text "Dots join wires; undotted crossings are separate. N interfaces connect across sheets." (at 18 192 0) (effects (font (size 1.27 1.27)) (justify left))))
